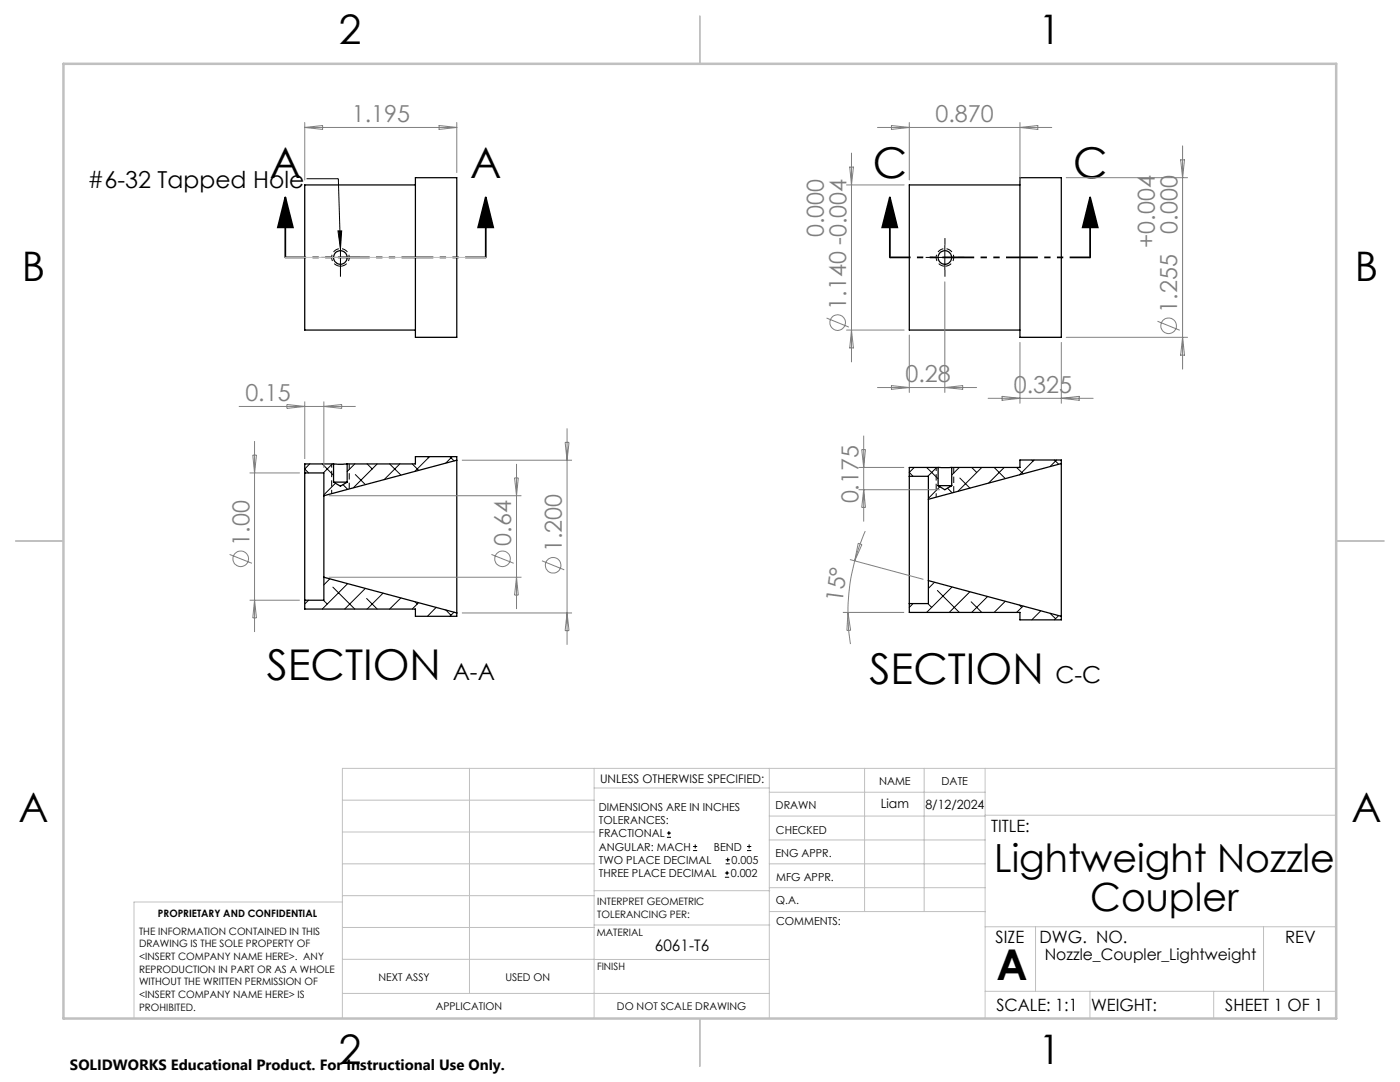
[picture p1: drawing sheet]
<svg xmlns="http://www.w3.org/2000/svg" width="279mm" height="216mm" viewBox="0 0 279 216" stroke-linecap="round" stroke-linejoin="round" font-family="sans-serif">
<g fill="none" stroke="#000" stroke-width=".25">
<path d="M82.9 35.5h8.3v31.8h-8.3zM82.9 36.9h-22.1v29h22.1M203.6 35.5h8.2v31.8h-8.2zM203.6 36.9h-22.1v29h22.1M60.8 94.4v25.4M60.8 94.4h3.8v4.5M64.6 98.9v16.3M66.6 92.6h2.7M66.6 96.2h2.7M66.6 92.6h-5.8v1.8M66.6 92.6v3.6M66.6 96.2l1.3 .8 1.4-.8"/>
<path d="M69.3 92.6v3.6M91.2 91.8v30.5M91.2 91.8v-.7h-8.3v1.5h-13.6M91.2 91.8l-26.6 7.1M181.5 95v25.4M181.5 95h3.8v4.6M185.3 99.6v16.3M187.2 93.3h2.7M187.2 96.9h2.7M187.2 93.3h-5.7v1.7M187.2 93.3v3.6M187.2 96.9l1.4 .8 1.3-.8"/>
<path d="M189.9 93.3v3.6M211.8 92.5v30.5M211.8 92.5v-.7h-8.2v1.5h-13.7M211.8 92.5l-26.5 7.1M60.8 119.8v1.7h22.1v1.5h8.3v-.7M64.6 115.2v4.6h-3.8M64.6 115.2l26.6 7.1M185.3 115.9v4.5h-3.8M185.3 115.9l26.5 7.1M181.5 120.4v1.8h22.1v1.5h8.2v-.7"/>
<circle cx="67.9" cy="51.4" r="1.36"/>
<circle cx="188.6" cy="51.4" r="1.35"/>
</g>
<g fill="none" stroke="#000" stroke-width=".2">
<path d="M61.2 35.7h6.3l.4 13.9M65.4 51.4h5M67.5 46.1h.7l-.3 3.5zM67.9 48.9v5M186.1 51.4h5M188.6 48.9v5M61.8 92.6l-1 1 .8 .8M64.3 92.6l2.3 2.3M66.3 92.6l-1.8 1.8M67 96.4l-2.4 2.3M68.4 96.7l1 .9M70.8 92.6l-1.5 1.5"/>
<path d="M70.9 94.7l2 2M73.3 92.6l1 1M75.3 92.6l-4.8 4.7M77.8 92.6l2.2 2.2M79.8 92.6l-3.1 3.1M82.3 92.6l1.2 1.2M85.3 91.1l.2 .2M85.7 91.1l-2.9 3M89.8 91.1l.8 .9M90.2 91.1l-1.3 1.3M182.5 93.3l-1 1 .7 .7M184.9 93.3l2.3 2.2"/>
<path d="M186.9 93.3l-1.7 1.7M187.6 97.1l-2.3 2.3M189.1 97.4l.9 .9M191.5 93.3l-1.6 1.5M191.6 95.4l2 2M193.9 93.3l1 1M195.9 93.3l-4.7 4.7M198.4 93.3l2.2 2.2M200.4 93.3l-3.1 3.1M202.9 93.3l1.3 1.2M205.9 91.8l.3 .2M206.4 91.8l-3 3"/>
<path d="M210.4 91.8l.9 .8M210.9 91.8l-1.3 1.3M61.6 119.8l-.8 .7M64.5 119.8l.8 .7M65.8 115.5l-1.2 1.2M66.4 117.2l4.4 4.3M69.4 116.5l-5.1 5M72.9 117.4l-4.1 4.1M73.2 119.4l2.1 2.1M76.4 118.4l-3.1 3.1M80 119.3l-2.2 2.2M186.5 116.2l-1.2 1.2"/>
<path d="M187.1 117.8l4.4 4.4M190 117.1l-5.1 5.1M193.6 118.1l-4.2 4.1M197.1 119l-3.2 3.2M200.6 120l-2.2 2.2M82.8 120.1l.5 .4M83.5 120.3l-1.2 1.2M87.1 121.2l-1.8 1.8M88.9 121.7l1.1 1.1M90.6 122.1l-.8 .9M182.2 120.4l-.7 .8M185.2 120.4l.7 .8"/>
<path d="M193.8 120.1l2.1 2.1M203.4 120.7l.5 .5M204.2 120.9l-1.3 1.3M207.7 121.9l-1.8 1.8M209.6 122.4l1 1M211.3 122.8l-.9 .9M133.1 167.1h.8M133.1 166.2h.8M133.5 165.8v.9M138.3 169.7h.8M138.3 168.9h.8M138.7 168.5v.8"/>
<path d="M144.7 175h.8M144.7 174.2h.8M144.8 172.4h.9M144.8 171.6h.9M145.1 173.8v.8M145.2 171.1v.9M149.1 169.7h.8M149.1 168.9h.8M149.5 168.5v.8"/>
</g>
<g fill="none" stroke="#808080" stroke-width=".2">
<path d="M60.8 24.4v11.5M60.8 25.4h30.4M60.8 25.4l3.6-.4v.8zM87.6 25l3.6 .4-3.6 .4zM91.2 24.4v10M168.9 36.9h11.5M169.6 33.3h.7l-.4 3.6zM169.9 30.6v41.6M175.1 25.4h34.8M177.9 25l3.6 .4-3.6 .4zM181.5 24.4v11.5M203.6 24.4v11.5"/>
<path d="M203.6 25.4l3.5-.4v.8zM212.8 35.5h24.2M235.6 31.9h.8l-.4 3.6zM236 29.1v44.6M188.6 56.2v22.1M165 63.5l4.4 1.8M168.9 65.9h11.5M169.9 65.9l.4 3.5h-.7zM175.1 77.3h19.8M177.9 76.9l3.6 .4-3.6 .4zM181.5 66.9v11.4M188.6 77.3l3.5-.4v.8z"/>
<path d="M197.2 79.5h21M200 79.1l3.6 .4-3.6 .4zM203.6 68.3v12.2M211.8 68.3v12.2M211.8 79.5l3.6-.4v.8zM212.8 67.3h24.2M231 64.1l4.4 1.8M236 67.3l.4 3.6h-.8zM47.7 81.1h23.3M49.8 94.4h10M50.4 90.8h.8l-.4 3.6zM50.8 88v38.1"/>
<path d="M57.3 80.7l3.5 .4-3.5 .4zM60.8 80.1v11.5M64.6 80.1v13.2M64.6 81.1l3.6-.4v.8zM65.6 98.9h38.5M92.2 91.8h22M102.7 95.4h.7l-.3 3.5zM103.1 92.6v28.9M112.8 88.3h.8l-.4 3.5zM113.2 85.5v43.2M171.3 97.7h16.3M171.3 93.3h9.1"/>
<path d="M172 89.7h.7l-.3 3.6zM172.4 86.9v17.2M172.4 97.7l.3 3.5h-.7zM45.8 110.6l4.5 1.8M49.8 119.8h10M50.8 119.8l.4 3.5h-.8zM65.6 115.2h38.5M98.1 110.6l4.4 1.8M103.1 115.2l.3 3.5h-.7zM108.2 111.9l4.4 1.8M169.6 111.7l14.7 3.9M170.6 111.9a38.6 38.6 0 0 0-1.4 10.3"/>
<path d="M171.3 108.4l.7 .3-1.4 3.2zM172.7 106l-1.2 2.9-.9 3M92.2 122.3h22M113.2 122.3l.4 3.5h-.8zM168.2 122.2h12.2M169.2 122.2l.1 3.2 .4 3.1M169.2 122.2l.6 3.6h-.8z"/>
<circle cx="167.2" cy="64.3" r="1.55"/>
<circle cx="233.2" cy="65" r="1.55"/>
<circle cx="48" cy="111.5" r="1.55"/>
<circle cx="100.3" cy="111.5" r="1.55"/>
<circle cx="110.4" cy="112.8" r="1.56"/>
</g>
<path d="M56.9 39.4l1.6 6h-3zM56.9 39.4v12M96.9 39.4l1.5 6h-3zM96.9 39.4v12M177.6 39.4l1.5 6h-3zM177.6 39.4v12M217.6 39.4l1.5 6h-3zM217.6 39.4v12" fill="none" stroke="#000" stroke-width=".35"/>
<path d="M67.9 53.1a1.75 1.75 0 0 1-1.5-2.6 1.75 1.75 0 0 1 3-.1 1.75 1.75 0 0 1-1.3 2.7h-.2M188.6 53.1a1.75 1.75 0 0 1-1.6-2.6 1.75 1.75 0 0 1 3-.1 1.75 1.75 0 0 1-1.2 2.7h-.2" fill="none" stroke="#000" stroke-width=".2" stroke-dasharray="1.3 .6" stroke-dashoffset="-.1" stroke-linecap="butt"/>
<path d="M97 51.4h-40M217.6 51.4h-40" fill="none" stroke="#000" stroke-width=".35" stroke-dasharray="6.3 1.3 1.3 1.3 1.3 1.3" stroke-dashoffset="2.2" stroke-linecap="butt"/>
<path d="M69.7 92.6v5M190.3 93.2v5" fill="none" stroke="#000" stroke-width=".2" stroke-dasharray="1.3 .6" stroke-linecap="butt"/>
<path d="M66.2 92.6v5.9M186.8 93.2v6" fill="none" stroke="#000" stroke-width=".2" stroke-dasharray="1.3 .6" stroke-dashoffset=".5" stroke-linecap="butt"/>
<path d="M65.4 51.4h-1.3M67.9 48.9v-1.4M67.9 53.9v1.3M70.4 51.4h1.4M186.1 51.4h-1.4M188.6 48.9v-1.4M188.6 53.9v1.3M191.1 51.4h1.3" fill="none" stroke="#000" stroke-width=".2" stroke-dasharray="15.2 1.3 1.3 1.3" stroke-linecap="butt"/>
<g fill="none" stroke="#c0c0c0" stroke-width=".2">
<path d="M56.9 51.4h40M68.3 159.7h50.3M93.7 153.3v44.9M118.6 153.3v49.9M118.6 157.2h34.9M153.5 153.3v49.9M153.5 158.1h43.1M172.5 153.3v28.6M184.4 153.3v28.6M196.6 153.3v49.9M266.7 153.3h-198.4v49.9M68.3 178.7h50.3"/>
<path d="M68.3 172.4h50.3M68.3 166h50.3M68.3 180h-41.6v23.2M118.6 177.7h35M153.5 167.6h43.1M153.5 162.8h43.1M153.5 172.4h43.1M153.5 177.1h43.1M196.6 162.7h70.1M68.3 198.2h85.2M68.3 191.4l85.2 .1M68.3 185.1h50.3"/>
<path d="M118.6 184.6h35M153.6 181.9h43M196.6 197.8h70.1M196.6 184.9h70.1M206.7 184.9v12.9M217.5 197.8v5.4M242.2 197.8v5.4M252.2 184.9v12.9"/>
</g>
<path d="M139.7 3.2v9.5M3.1 107.9h9.6M266.7 107.9h9.5M139.7 203.2v9.6" fill="none" stroke="#c0c0c0" stroke-width=".25"/>
<path d="M12.7 12.7h254v190.5h-254z" fill="none" stroke="#c0c0c0" stroke-width=".5"/>
<g fill="#000">
<path d="M67.5 46.1h.7l-.3 3.5z"/>
<path d="M96.9 39.4l1.5 6h-3zM56.9 39.4l1.6 6h-3z"/>
<path d="M217.6 39.4l1.5 6h-3zM177.6 39.4l1.5 6h-3z"/>
</g>
<g font-size="8.5">
<text x="53.9" y="35.5">A</text>
<text x="93.9" y="35.5">A</text>
<text x="174.2" y="35.5">C</text>
<text x="214.2" y="35.5">C</text>
<text x="53.2" y="135.7">SECTION</text>
<text x="173.5" y="136.4">SECTION</text>
<text x="198.9" y="195.5">A</text>
</g>
<g font-size="8.1">
<text x="67.6" y="8.9">2</text>
<text x="207.3" y="8.9">1</text>
<text x="4.4" y="56.2">B</text>
<text x="270.4" y="56.2">B</text>
<text x="3.7" y="164.1">A</text>
<text x="269.7" y="164.1">A</text>
<text x="67.6" y="212.4">2</text>
<text x="207.3" y="212.4">1</text>
</g>
<g font-size="7.8">
<text x="198.4" y="174">Lightweight Nozzle</text>
<text x="217.6" y="181.7">Coupler</text>
</g>
<g font-size="4.7" fill="#808080">
<text x="70.2" y="24.4">1.195</text>
<text x="186.7" y="24.4">0.870</text>
<text x="164.4" y="47.3" transform="rotate(-90 164.4 47.3)">0.000</text>
<text x="235" y="46.7" transform="rotate(-90 235 46.7)">0.000</text>
<text x="230.5" y="49.5" transform="rotate(-90 230.5 49.5)">+0.004</text>
<text x="168.9" y="61.8" transform="rotate(-90 168.9 61.8)">1.140 -0.004</text>
<text x="234.9" y="62.4" transform="rotate(-90 234.9 62.4)">1.255</text>
<text x="180.7" y="76.3">0.28</text>
<text x="49" y="80.1">0.15</text>
<text x="202.3" y="78.4">0.325</text>
<text x="171.4" y="100.5" transform="rotate(-90 171.4 100.5)">0.175</text>
<text x="49.8" y="108.9" transform="rotate(-90 49.8 108.9)">1.00</text>
<text x="102" y="108.9" transform="rotate(-90 102 108.9)">0.64</text>
<text x="112.1" y="110.2" transform="rotate(-90 112.1 110.2)">1.200</text>
<text x="168.1" y="120.4" transform="rotate(-83 168.1 120.4)">15°</text>
</g>
<g font-size="4.7">
<text x="17.5" y="37.4">#6-32 Tapped Hole</text>
<text x="90.3" y="135.7">A-A</text>
<text x="210.6" y="136.4">C-C</text>
</g>
<g font-size="3.4">
<text x="197.8" y="166">TITLE:</text>
<text x="198.7" y="188.1">SIZE</text>
<text x="207.5" y="188.1">DWG. NO.</text>
<text x="256.5" y="188.2">REV</text>
<text x="198.8" y="201.7">SCALE: 1:1</text>
<text x="217.7" y="201.8">WEIGHT:</text>
<text x="244.5" y="201.7">SHEET 1 OF 1</text>
</g>
<g font-size="3.2">
<text x="130.7" y="189.8">6061-T6</text>
<text x="208.5" y="191.6">Nozzle_Coupler_Lightweight</text>
</g>
<text font-size="3" x="14" y="213.5">SOLIDWORKS Educational Product. For Instructional Use Only.</text>
<g font-size="2.5">
<text x="175.8" y="161.3">Liam</text>
<text x="184.7" y="161.4">8/12/2024</text>
</g>
<text font-size="2.4" x="119.8" y="156.2">UNLESS OTHERWISE SPECIFIED:</text>
<g font-size="2.2">
<text x="119.5" y="161.8">DIMENSIONS ARE IN INCHES</text>
<text x="154.8" y="161.4">DRAWN</text>
<text x="175.4" y="156.6">NAME</text>
<text x="187.9" y="156.7">DATE</text>
<text x="119.5" y="164.4">TOLERANCES:</text>
<text x="119.5" y="167.1">FRACTIONAL</text>
<text x="154.9" y="166.3">CHECKED</text>
<text x="119.5" y="169.7">ANGULAR: MACH</text>
<text x="119.5" y="172.4">TWO PLACE DECIMAL</text>
<text x="142.5" y="169.7">BEND</text>
<text x="146" y="172.4">0.005</text>
<text x="154.8" y="171">ENG APPR.</text>
<text x="119.5" y="175">THREE PLACE DECIMAL</text>
<text x="145.8" y="175">0.002</text>
<text x="154.9" y="175.7">MFG APPR.</text>
<text x="154.9" y="180.4">Q.A.</text>
<text x="154.9" y="184.6">COMMENTS:</text>
</g>
<g font-size="2.1">
<text x="75.5" y="195.7">NEXT ASSY</text>
<text x="100.9" y="195.7">USED ON</text>
<text x="86.9" y="201.5">APPLICATION</text>
<text x="123.1" y="201.6">DO NOT SCALE DRAWING</text>
</g>
<g font-size="2">
<text x="31.5" y="182.9">PROPRIETARY AND CONFIDENTIAL</text>
<text x="119.2" y="180.6">INTERPRET GEOMETRIC</text>
<text x="119.2" y="183.1">TOLERANCING PER:</text>
<text x="27.8" y="186.5">THE INFORMATION CONTAINED IN THIS</text>
<text x="27.8" y="189">DRAWING IS THE SOLE PROPERTY OF</text>
<text x="27.8" y="191.6">&lt;INSERT COMPANY NAME HERE&gt;. ANY</text>
<text x="119.1" y="186.7">MATERIAL</text>
<text x="27.8" y="194.1">REPRODUCTION IN PART OR AS A WHOLE</text>
<text x="27.8" y="196.6">WITHOUT THE WRITTEN PERMISSION OF</text>
<text x="119.1" y="193.5">FINISH</text>
<text x="27.8" y="199.1">&lt;INSERT COMPANY NAME HERE&gt; IS</text>
<text x="27.8" y="201.7">PROHIBITED.</text>
</g>
</svg>
